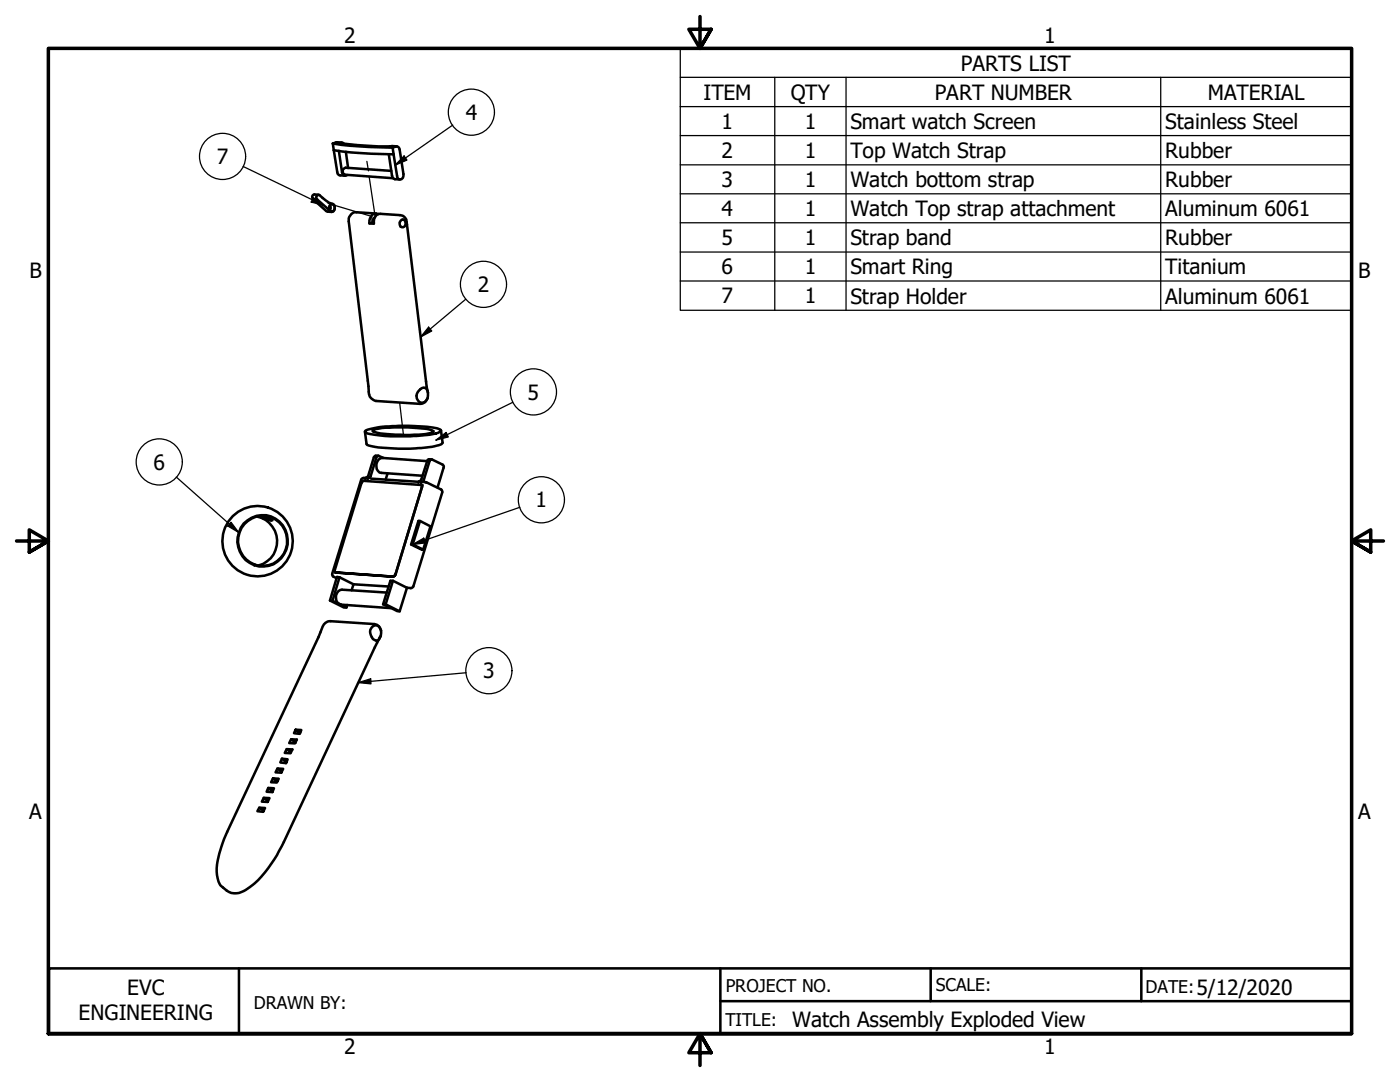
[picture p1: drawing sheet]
<svg xmlns="http://www.w3.org/2000/svg" width="279mm" height="216mm" viewBox="0 0 279 216" stroke-linecap="round" stroke-linejoin="round" font-family="sans-serif">
<!-- layer: Tweak Trail (ANSI) -->
<path d="M73.2 32.2l.3 1.9M73.7 35.2l1.2 8.1M65.5 40.6l8.7 2.6 .2 1.3M79.8 80.3l.7 6.5" fill="none" stroke="#000" stroke-width=".25"/>
<!-- layer: Visible (ANSI) -->
<g fill="none" stroke="#000" stroke-width=".51">
<path d="M63.3 39l.5-.1a8.4 8.4 0 0 0 2.9 2 .94 .94 0 0 1-.5 1.4l-2.9-2.5-.2-.2v-.4zM63.6 38.9l-.9-.1a.54 .54 0 0 0-.4 .4 .54 .54 0 0 0 .2 .6l2.6 2.3 1.1 .2M66.4 28.6l3.4 .5 8.6 .4M66.4 28.6l.2 1.4M66.6 30l.8 4.7 .2 .2 1.2 .2M66.6 30l3.4 .4 8.5 .4M67 28.4l-.6 .2M67.6 30.1l.7 4.3a.64 .64 0 0 0 .3 .6 .64 .64 0 0 0 .7-.1M67.8 28.6l5.5 .5 4.5 .1M68.2 28.4h-1.2l.8 .2a.56 .56 0 0 1 .8 .1M69 30.3l.5 3.2M77.6 30.8l.8 4.6 .4 .4h1"/>
<path d="M78.1 34.1l-9.1-.6a.74 .74 0 0 0-.6 .6 .74 .74 0 0 0 .4 .8l9.6 .7M78.4 29.5l.1 1.3M78.9 29.3l-.5 .2M79.2 29.2h-1.4h1.2a.65 .65 0 0 1 .8 .6l.7 4.9a.78 .78 0 0 1-.1 .8 .78 .78 0 0 1-.8 .3l-.3-.3-.8-4.7M65.8 41l.2 .7-.2 .3M65.9 40.9l.3-.2a.72 .72 0 0 1 .6 .8 .72 .72 0 0 1-.9 .6 .84 .84 0 0 1 0-1.2zM74.4 44.4l-.7 .2M74.4 44.4h.2M74.7 43.4l-.3 .6v.4M75.1 42.6l-3.9-.2a1.71 1.71 0 0 0-1.5 2.3l3.9 33.7a1.79 1.79 0 0 0 1.5 1.6l8.7 .6a1.51 1.51 0 0 0 1.5-1.2M75.5 42.7a1.27 1.27 0 0 0-1.8 1.3v.6h.9a1.5 1.5 0 0 1 1.3-1.9l4.5 .4a1.73 1.73 0 0 1 .8 1.7l4 32.4 .2 1.2M79.9 44.1l.5-.3a.81 .81 0 0 1 .6 .8 .81 .81 0 0 1-.8 .7 .81 .81 0 0 1-.3-1.2z"/>
<path d="M83.6 77.9a.93 .93 0 0 1 1.1-.5 .93 .93 0 0 1 .7 1 1.53 1.53 0 0 1-1.3 2 1.44 1.44 0 0 1-.5-2.5zM72.1 95.8l-5.8 18.7 .1 .4 .8 .5M72.9 86a15.7 15.7 0 0 1 6-1 31.4 31.4 0 0 1 8.9 .7l.2 .3a5.9 5.9 0 0 1-3.5 .9l-2 .1a27.9 27.9 0 0 1-9.4-.6l-.3-.2zM73 95.3l-.1 .1a.63 .63 0 0 0-.8 .3M74 95.5l9.6 .6M74.4 85.8a32.4 32.4 0 0 1 10.9-.2l1.3 .4a1.08 1.08 0 0 1-1.1 .5l-.5 .1a35.1 35.1 0 0 1-10.5-.4l-.1-.2zM75.5 90.9l-.7 .1-.2 .2-1.1 3.8-.6 .6M76.5 91.4l-1.1-.5-.2 .2-1.2 3.9-.7 .6M77.3 94.5l-.3 1.2M84 96.4l.6-.5 1.1-3.9 .2-.2 .3-.1 2.1 1 .3 .4-1.2 4.2M84.1 96.8l.1 .4M84.2 97.2l.1-.2-.2-.2-11.7-.8-.3 .4-5.4 17.6 .2 .2"/>
<path d="M84.2 97.2l-5.3 17.4M84.6 96.2h.4M85 96.3h.1M85.2 96.3l2.8 1.3 .2 .2v.4l-5.7 18.8M85.2 92l-8.9-.6a1.64 1.64 0 0 0-1.2 1.3 1.64 1.64 0 0 0 .7 1.6l8.5 .6M86.1 91.7h-.7l-1.3 4-.6 .6M88 85.9l.3 2.4a3.7 3.7 0 0 1-2.6 .9l-1.1 .1a38.3 38.3 0 0 1-11-.4l-.4-.3-.4-2.4M48.6 104.5a5.1 5.1 0 0 1 8.4 1.3 5.1 5.1 0 0 1-4.3 7.2 5.2 5.2 0 0 1-4.8-2.9 5.2 5.2 0 0 1 .7-5.6zM48.8 104.6a5 5 0 0 1 7.9 .8 5 5 0 0 1-3.1 7.4 5 5 0 0 1-5.4-2.4 5 5 0 0 1 .6-5.8zM51.2 103.1a5 5 0 0 1 4.1 4.7 5 5 0 0 1-3.7 5M51.8 103.1l.1-.1a2.83 2.83 0 0 1 2.3 .8M51.8 103l1.9 .6 .4 .3-1.8-.6z"/>
<path d="M52.5 103.4h.2M52.7 103.3l-.2 .1 .9 .2-.7-.3 .7 .3M66.4 119.9l-.6-.1 2.8 1.4h.6M67 114.2l11.4 .9-11.4-.9M67.8 115.2l-1.4 4.7 2.8 1.3 .1-.5M67.8 115.2l-.6-.1-1.4 4.7M67.8 115.2l2.7 1.4M70.5 116.6l7 .4M70.5 116.6l-.3 1.2M77.2 118.2l-8.9-.5a1.54 1.54 0 0 0-1.3 1.4 1.54 1.54 0 0 0 1.1 1.5l9.9 .7M77.9 115.9h.5l2.8 1.4-1.4 4.7-.6-.1-2.7-1.3zM78.4 115.1l.5-.5z"/>
<path d="M78.4 115.9l-1.4 4.7M82 108.6h.4l2.1 1.1h-.4zM82 108.6l1.5-4.7h.3l-1.4 4.7M82.5 117l-.3 .3h-1M83.8 103.9l2.1 1.1-1.4 4.7M74.2 125.2a1 1 0 0 1 1.1-.4 1 1 0 0 1 .7 .9 2.13 2.13 0 0 1-.7 2.1 1.68 1.68 0 0 1-1.1-2.6zM76 126.9l-.2 .3M76.1 125.9a1.55 1.55 0 0 0-1.4-1.4l-8.7-.5a1.54 1.54 0 0 0-1.6 1l-.8 2.1-18.3 38.9a20.1 20.1 0 0 0-2.1 7.9 4 4 0 0 0 2.1 3.8 3.3 3.3 0 0 0 3.8-.2 21.9 21.9 0 0 0 7.1-8.6l19.6-41.7M76.5 120.6h.5l2.8 1.4M52.6 159.2l-.3 .8h1.1l.4-.7-1.2-.1 .9 .7M53.5 157.2l-.3 .8 1.2 .1 .3-.8-1.2-.1 .9 .7M54.5 155.3l1.1 .1-.4 .7h-1.1l.4-.8 .8 .7"/>
<path d="M55.4 153.4l-.4 .7 1.1 .1 .4-.8h-1.1l.8 .7M56.3 151.4l-.4 .7 1.2 .2 .3-.8-1.1-.1 .8 .7M57.2 149.5l-.4 .7 1.2 .1 .4-.8h-1.2l.8 .6M58.1 147.5l-.4 .8h1.2l.3-.7-1.1-.1 .9 .7M59 145.6l1.1 .1-.3 .7-1.1-.1 .3-.7 .9 .6M51.8 161.2l-.4 .7 1.1 .1 .4-.8h-1.1l.8 .6"/>
<circle cx="51.4" cy="108" r="7"/>
</g>
<g fill="#000">
<circle cx="84.1" cy="96.8" r=".25"/>
<circle cx="54.2" cy="103.8" r=".25"/>
<circle cx="66.9" cy="114.2" r=".25"/>
</g>
<!-- layer: Symbol (ANSI) -->
<g fill="none" stroke="#000" stroke-width=".25">
<path d="M135.8 15.4v-5.7h133.9v5.7M154.6 15.4v46.5M168.8 15.4v46.5M231.6 15.4v46.5M269.7 15.4h-133.9v5.9M269.7 15.4v46.5h-133.9v-40.6M48.5 33.2l16.1 7.8M62.5 39.4l2.1 1.6-2.5-.7zM80.6 31.1l.6 .8-2.3 1.1zM90.4 25l-11.5 8M135.8 21.3h133.9M135.8 27.1h133.9"/>
<path d="M135.8 32.9h133.9M135.8 38.7h133.9M93 59.7l-9.1 7.5M135.8 44.4h133.9M135.8 50.3h133.9M135.8 56.1h133.9M85.5 65.3l.7 .7-2.3 1.2zM35.2 95.2l12.4 11M87 87.8l2-1.5 .5 .9zM102.4 80.3l-15.4 7.5M46.1 104.2l1.5 2-2.1-1.2zM82.4 108.6l2.2-1.2 .3 .9z"/>
<path d="M103.8 101.2l-21.4 7.4M71.5 136.2l2.5-.8v1.1zM93 134.2l-21.5 2"/>
<circle cx="44.4" cy="31.2" r="4.6"/>
<circle cx="94.1" cy="22.4" r="4.6"/>
<circle cx="96.5" cy="56.7" r="4.6"/>
<circle cx="106.5" cy="78.2" r="4.6"/>
<circle cx="31.8" cy="92.2" r="4.6"/>
<circle cx="108" cy="99.7" r="4.6"/>
<circle cx="97.6" cy="133.8" r="4.6"/>
</g>
<!-- layer: Border (ANSI) -->
<path d="M139.7 3.3v6.4l-2.2-3.9h4.4l-2.2 3.9 2.2-3.9M3.3 107.9h6.4l-3.9-2.2v4.5l3.9-2.3-3.9 2.3M276.1 107.9h-6.4l3.9-2.2v4.5l-3.9-2.3 3.9 2.3M9.7 206.2v-196.5h260v196.5h-260h260M141.9 210.1l-2.2-3.9 2.2 3.9h-4.4l2.2-3.9v6.4" fill="none" stroke="#000" stroke-width=".7"/>
<!-- layer: Title (ANSI) -->
<path d="M9.8 193.2h259.9v13h-259.9zM47.7 193.2v13M143.8 199.8h125.9M143.8 193.2v13M185.7 193.2v6.6M227.8 193.2v6.6" fill="none" stroke="#000" stroke-width=".51"/>
<!-- layer: Symbol (ANSI) -->
<g fill="#000">
<path d="M80.6 31.1l.6 .8-2.3 1.1z" fill-rule="evenodd"/>
<path d="M62.5 39.4l2.1 1.6-2.5-.7z" fill-rule="evenodd"/>
<path d="M85.5 65.3l.7 .7-2.3 1.2z" fill-rule="evenodd"/>
<path d="M87 87.8l2-1.5 .5 .9z" fill-rule="evenodd"/>
<path d="M46.1 104.2l1.5 2-2.1-1.2z" fill-rule="evenodd"/>
<path d="M82.4 108.6l2.2-1.2 .3 .9z" fill-rule="evenodd"/>
<path d="M71.5 136.2l2.5-.8v1.1z" fill-rule="evenodd"/>
</g>
<g font-size="4.2">
<text x="68.7" y="8.6">2</text>
<text x="208.4" y="8.6">1</text>
<text x="191.8" y="14.1">PARTS LIST</text>
<text x="93" y="23.9">4</text>
<text x="140.4" y="19.9">ITEM</text>
<text x="157.8" y="19.9">QTY</text>
<text x="186.6" y="19.9">PART NUMBER</text>
<text x="241" y="19.9">MATERIAL</text>
<text x="144" y="25.7">1</text>
<text x="160.6" y="25.7">1</text>
<text x="169.7" y="25.8">Smart watch Screen</text>
<text x="232.5" y="25.8">Stainless Steel</text>
<text x="43.2" y="32.8">7</text>
<text x="144" y="31.5">2</text>
<text x="160.6" y="31.5">1</text>
<text x="169.7" y="31.6">Top Watch Strap</text>
<text x="232.5" y="31.6">Rubber</text>
<text x="144" y="37.3">3</text>
<text x="160.6" y="37.3">1</text>
<text x="169.7" y="37.3">Watch bottom strap</text>
<text x="232.5" y="37.3">Rubber</text>
<text x="144" y="43.1">4</text>
<text x="160.6" y="43.1">1</text>
<text x="169.7" y="43.2">Watch Top strap attachment</text>
<text x="232.5" y="43.2">Aluminum 6061</text>
<text x="144" y="48.9">5</text>
<text x="160.6" y="48.9">1</text>
<text x="169.7" y="49">Strap band</text>
<text x="232.5" y="49">Rubber</text>
<text x="5.9" y="55.5">B</text>
<text x="95.4" y="58.3">2</text>
<text x="144" y="54.7">6</text>
<text x="160.6" y="54.7">1</text>
<text x="169.7" y="54.7">Smart Ring</text>
<text x="232.5" y="54.7">Titanium</text>
<text x="271.1" y="55.5">B</text>
<text x="144" y="60.5">7</text>
<text x="160.6" y="60.5">1</text>
<text x="169.7" y="60.6">Strap Holder</text>
<text x="232.5" y="60.6">Aluminum 6061</text>
<text x="105.3" y="79.8">5</text>
<text x="30.6" y="93.7">6</text>
<text x="106.9" y="101.2">1</text>
<text x="96.5" y="135.4">3</text>
<text x="5.8" y="163.4">A</text>
<text x="271" y="163.4">A</text>
<text x="15.7" y="203.6">ENGINEERING</text>
<text x="25.4" y="198.6">EVC</text>
<text x="238.8" y="198.5">5/12/2020</text>
<text x="158.1" y="204.9">Watch Assembly Exploded View</text>
<text x="68.7" y="210.3">2</text>
<text x="208.4" y="210.3">1</text>
</g>
<g font-size="3.5">
<text x="144.8" y="197.9">PROJECT NO.</text>
<text x="186.8" y="197.7">SCALE:</text>
<text x="50.7" y="201.4">DRAWN BY:</text>
<text x="228.6" y="198.2">DATE:</text>
<text x="144.8" y="204.8">TITLE:</text>
</g>
</svg>
